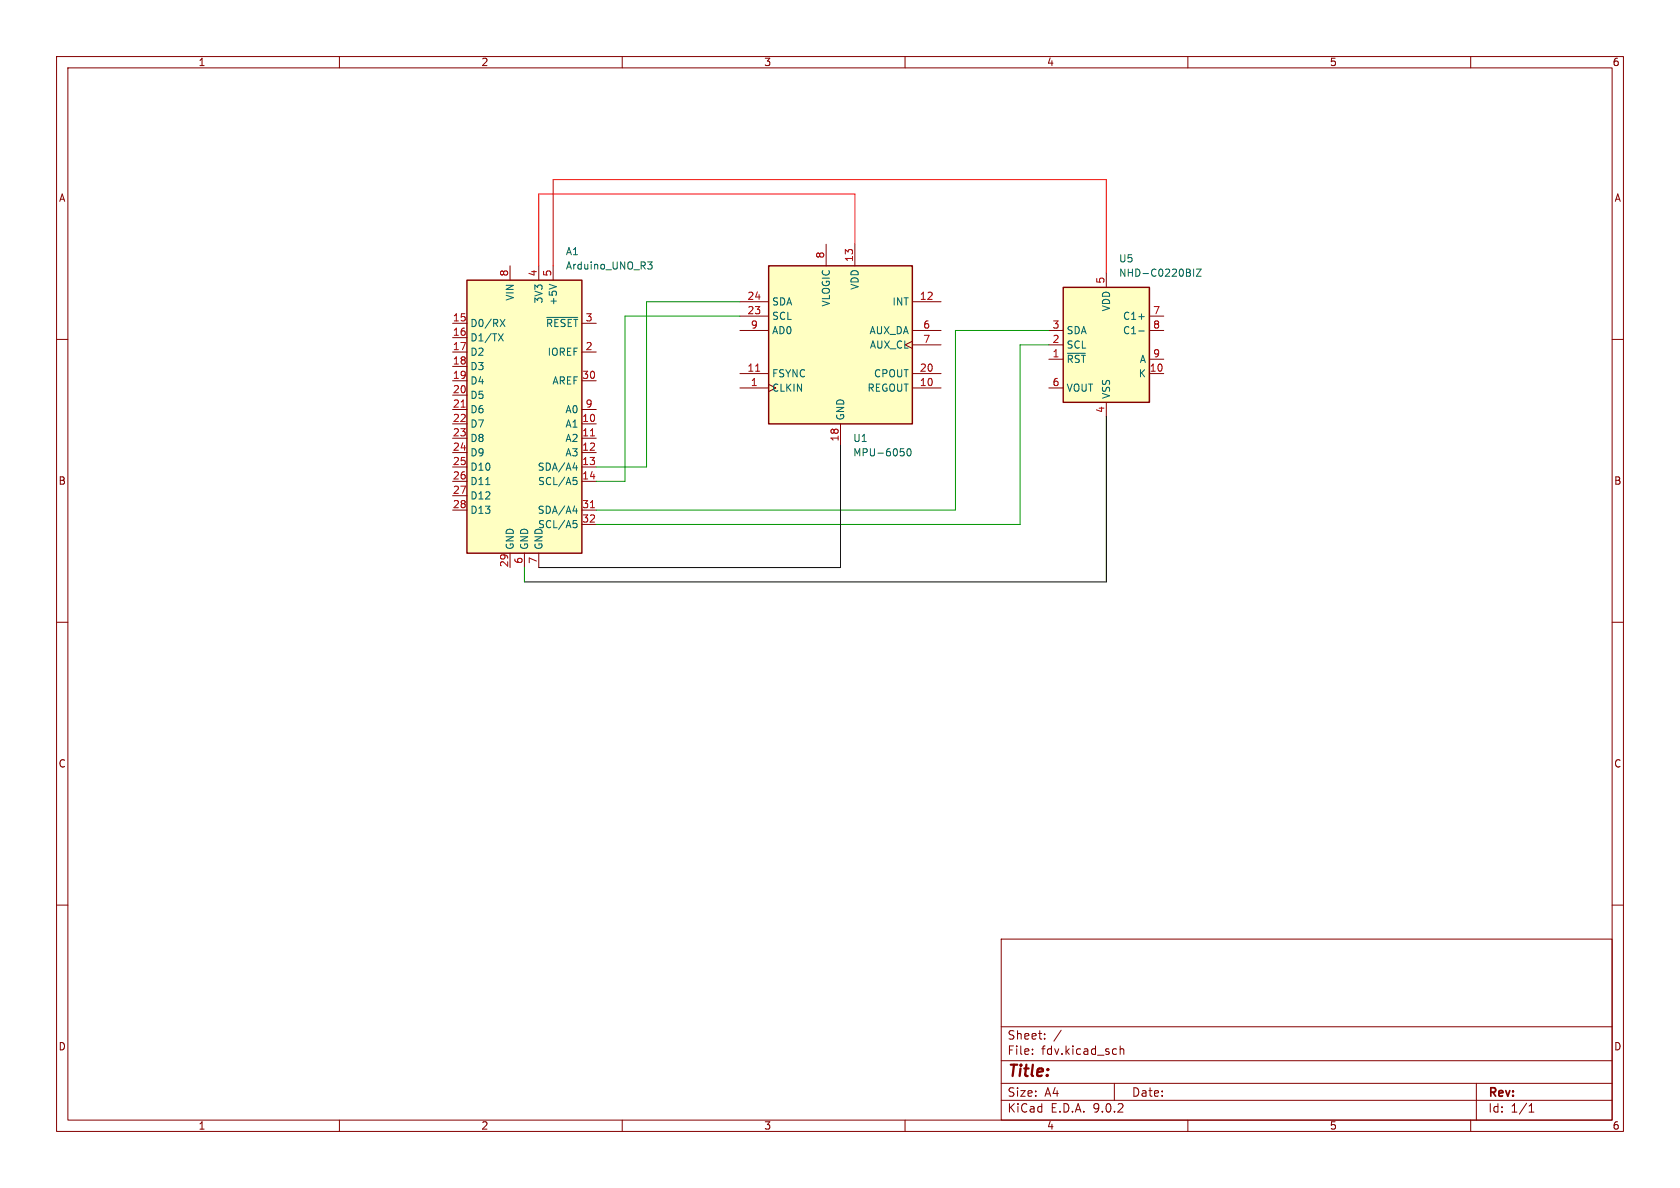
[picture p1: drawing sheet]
(kicad_sch
 (version 20250114)
 (generator "eeschema")
 (generator_version "9.0")
 (paper "A4")
 (lib_symbols
  (symbol "Display_Character:NHD-C0220BIZ" (exclude_from_sim no) (in_bom yes) (on_board yes)
   (property "Reference" "U" (at -6.35 11.43 0) (effects (font (size 1.27 1.27))))
   (property "Value" "NHD-C0220BIZ" (at 8.89 11.43 0) (effects (font (size 1.27 1.27))))
   (property "Footprint" "Display:NHD-C0220BiZ" (at 0 -15.24 0) (effects (font (size 1.27 1.27)) (hide yes)))
   (property "Datasheet" "http://www.newhavendisplay.com/specs/NHD-C0220BiZ-FSW-FBW-3V3M.pdf" (at -7.62 15.24 0) (effects (font (size 1.27 1.27)) (hide yes)))
   (property "Description" "LCD 20x2 Alphanumeric 10pin Blue/White/Green Backlight, i2c, 3.3V VDD" (at 0 0 0) (effects (font (size 1.27 1.27)) (hide yes)))
   (symbol "NHD-C0220BIZ_0_1"
    (rectangle (start -7.62 10.16) (end 7.62 -10.16) (stroke (width 0.254) (type default)) (fill (type background))))
   (symbol "NHD-C0220BIZ_1_1"
    (pin bidirectional line (at -10.16 2.54 0) (length 2.54) (name "SDA" (effects (font (size 1.27 1.27)))) (number "3" (effects (font (size 1.27 1.27)))))
    (pin input line (at -10.16 0 0) (length 2.54) (name "SCL" (effects (font (size 1.27 1.27)))) (number "2" (effects (font (size 1.27 1.27)))))
    (pin input line (at -10.16 -2.54 0) (length 2.54) (name "~{RST}" (effects (font (size 1.27 1.27)))) (number "1" (effects (font (size 1.27 1.27)))))
    (pin passive line (at -10.16 -7.62 0) (length 2.54) (name "VOUT" (effects (font (size 1.27 1.27)))) (number "6" (effects (font (size 1.27 1.27)))))
    (pin power_in line (at 0 12.7 270) (length 2.54) (name "VDD" (effects (font (size 1.27 1.27)))) (number "5" (effects (font (size 1.27 1.27)))))
    (pin power_in line (at 0 -12.7 90) (length 2.54) (name "VSS" (effects (font (size 1.27 1.27)))) (number "4" (effects (font (size 1.27 1.27)))))
    (pin passive line (at 10.16 5.08 180) (length 2.54) (name "C1+" (effects (font (size 1.27 1.27)))) (number "7" (effects (font (size 1.27 1.27)))))
    (pin passive line (at 10.16 2.54 180) (length 2.54) (name "C1-" (effects (font (size 1.27 1.27)))) (number "8" (effects (font (size 1.27 1.27)))))
    (pin passive line (at 10.16 -2.54 180) (length 2.54) (name "A" (effects (font (size 1.27 1.27)))) (number "9" (effects (font (size 1.27 1.27)))))
    (pin passive line (at 10.16 -5.08 180) (length 2.54) (name "K" (effects (font (size 1.27 1.27)))) (number "10" (effects (font (size 1.27 1.27))))))
   (embedded_fonts no))
  (symbol "MCU_Module:Arduino_UNO_R3" (exclude_from_sim no) (in_bom yes) (on_board yes)
   (property "Reference" "A" (at -10.16 23.495 0) (effects (font (size 1.27 1.27)) (justify left bottom)))
   (property "Value" "Arduino_UNO_R3" (at 5.08 -26.67 0) (effects (font (size 1.27 1.27)) (justify left top)))
   (property "Footprint" "Module:Arduino_UNO_R3" (at 0 0 0) (effects (font (size 1.27 1.27)
    (italic yes)) (hide yes)))
   (property "Datasheet" "https://www.arduino.cc/en/Main/arduinoBoardUno" (at 0 0 0) (effects (font (size 1.27 1.27)) (hide yes)))
   (property "Description" "Arduino UNO Microcontroller Module, release 3" (at 0 0 0) (effects (font (size 1.27 1.27)) (hide yes)))
   (symbol "Arduino_UNO_R3_0_1"
    (rectangle (start -10.16 22.86) (end 10.16 -25.4) (stroke (width 0.254) (type default)) (fill (type background))))
   (symbol "Arduino_UNO_R3_1_1"
    (pin bidirectional line (at -12.7 15.24 0) (length 2.54) (name "D0/RX" (effects (font (size 1.27 1.27)))) (number "15" (effects (font (size 1.27 1.27)))))
    (pin bidirectional line (at -12.7 12.7 0) (length 2.54) (name "D1/TX" (effects (font (size 1.27 1.27)))) (number "16" (effects (font (size 1.27 1.27)))))
    (pin bidirectional line (at -12.7 10.16 0) (length 2.54) (name "D2" (effects (font (size 1.27 1.27)))) (number "17" (effects (font (size 1.27 1.27)))))
    (pin bidirectional line (at -12.7 7.62 0) (length 2.54) (name "D3" (effects (font (size 1.27 1.27)))) (number "18" (effects (font (size 1.27 1.27)))))
    (pin bidirectional line (at -12.7 5.08 0) (length 2.54) (name "D4" (effects (font (size 1.27 1.27)))) (number "19" (effects (font (size 1.27 1.27)))))
    (pin bidirectional line (at -12.7 2.54 0) (length 2.54) (name "D5" (effects (font (size 1.27 1.27)))) (number "20" (effects (font (size 1.27 1.27)))))
    (pin bidirectional line (at -12.7 0 0) (length 2.54) (name "D6" (effects (font (size 1.27 1.27)))) (number "21" (effects (font (size 1.27 1.27)))))
    (pin bidirectional line (at -12.7 -2.54 0) (length 2.54) (name "D7" (effects (font (size 1.27 1.27)))) (number "22" (effects (font (size 1.27 1.27)))))
    (pin bidirectional line (at -12.7 -5.08 0) (length 2.54) (name "D8" (effects (font (size 1.27 1.27)))) (number "23" (effects (font (size 1.27 1.27)))))
    (pin bidirectional line (at -12.7 -7.62 0) (length 2.54) (name "D9" (effects (font (size 1.27 1.27)))) (number "24" (effects (font (size 1.27 1.27)))))
    (pin bidirectional line (at -12.7 -10.16 0) (length 2.54) (name "D10" (effects (font (size 1.27 1.27)))) (number "25" (effects (font (size 1.27 1.27)))))
    (pin bidirectional line (at -12.7 -12.7 0) (length 2.54) (name "D11" (effects (font (size 1.27 1.27)))) (number "26" (effects (font (size 1.27 1.27)))))
    (pin bidirectional line (at -12.7 -15.24 0) (length 2.54) (name "D12" (effects (font (size 1.27 1.27)))) (number "27" (effects (font (size 1.27 1.27)))))
    (pin bidirectional line (at -12.7 -17.78 0) (length 2.54) (name "D13" (effects (font (size 1.27 1.27)))) (number "28" (effects (font (size 1.27 1.27)))))
    (pin no_connect line (at -10.16 -20.32 0) (length 2.54) (hide yes) (name "NC" (effects (font (size 1.27 1.27)))) (number "1" (effects (font (size 1.27 1.27)))))
    (pin power_in line (at -2.54 25.4 270) (length 2.54) (name "VIN" (effects (font (size 1.27 1.27)))) (number "8" (effects (font (size 1.27 1.27)))))
    (pin power_in line (at -2.54 -27.94 90) (length 2.54) (name "GND" (effects (font (size 1.27 1.27)))) (number "29" (effects (font (size 1.27 1.27)))))
    (pin power_in line (at 0 -27.94 90) (length 2.54) (name "GND" (effects (font (size 1.27 1.27)))) (number "6" (effects (font (size 1.27 1.27)))))
    (pin power_out line (at 2.54 25.4 270) (length 2.54) (name "3V3" (effects (font (size 1.27 1.27)))) (number "4" (effects (font (size 1.27 1.27)))))
    (pin power_in line (at 2.54 -27.94 90) (length 2.54) (name "GND" (effects (font (size 1.27 1.27)))) (number "7" (effects (font (size 1.27 1.27)))))
    (pin power_out line (at 5.08 25.4 270) (length 2.54) (name "+5V" (effects (font (size 1.27 1.27)))) (number "5" (effects (font (size 1.27 1.27)))))
    (pin input line (at 12.7 15.24 180) (length 2.54) (name "~{RESET}" (effects (font (size 1.27 1.27)))) (number "3" (effects (font (size 1.27 1.27)))))
    (pin output line (at 12.7 10.16 180) (length 2.54) (name "IOREF" (effects (font (size 1.27 1.27)))) (number "2" (effects (font (size 1.27 1.27)))))
    (pin input line (at 12.7 5.08 180) (length 2.54) (name "AREF" (effects (font (size 1.27 1.27)))) (number "30" (effects (font (size 1.27 1.27)))))
    (pin bidirectional line (at 12.7 0 180) (length 2.54) (name "A0" (effects (font (size 1.27 1.27)))) (number "9" (effects (font (size 1.27 1.27)))))
    (pin bidirectional line (at 12.7 -2.54 180) (length 2.54) (name "A1" (effects (font (size 1.27 1.27)))) (number "10" (effects (font (size 1.27 1.27)))))
    (pin bidirectional line (at 12.7 -5.08 180) (length 2.54) (name "A2" (effects (font (size 1.27 1.27)))) (number "11" (effects (font (size 1.27 1.27)))))
    (pin bidirectional line (at 12.7 -7.62 180) (length 2.54) (name "A3" (effects (font (size 1.27 1.27)))) (number "12" (effects (font (size 1.27 1.27)))))
    (pin bidirectional line (at 12.7 -10.16 180) (length 2.54) (name "SDA/A4" (effects (font (size 1.27 1.27)))) (number "13" (effects (font (size 1.27 1.27)))))
    (pin bidirectional line (at 12.7 -12.7 180) (length 2.54) (name "SCL/A5" (effects (font (size 1.27 1.27)))) (number "14" (effects (font (size 1.27 1.27)))))
    (pin bidirectional line (at 12.7 -17.78 180) (length 2.54) (name "SDA/A4" (effects (font (size 1.27 1.27)))) (number "31" (effects (font (size 1.27 1.27)))))
    (pin bidirectional line (at 12.7 -20.32 180) (length 2.54) (name "SCL/A5" (effects (font (size 1.27 1.27)))) (number "32" (effects (font (size 1.27 1.27))))))
   (embedded_fonts no))
  (symbol "Sensor_Motion:MPU-6050" (exclude_from_sim no) (in_bom yes) (on_board yes)
   (property "Reference" "U" (at -11.43 13.97 0) (effects (font (size 1.27 1.27))))
   (property "Value" "MPU-6050" (at 7.62 -15.24 0) (effects (font (size 1.27 1.27))))
   (property "Footprint" "Sensor_Motion:InvenSense_QFN-24_4x4mm_P0.5mm" (at 0 -20.32 0) (effects (font (size 1.27 1.27)) (hide yes)))
   (property "Datasheet" "https://invensense.tdk.com/wp-content/uploads/2015/02/MPU-6000-Datasheet1.pdf" (at 0 -3.81 0) (effects (font (size 1.27 1.27)) (hide yes)))
   (property "Description" "InvenSense 6-Axis Motion Sensor, Gyroscope, Accelerometer, I2C" (at 0 0 0) (effects (font (size 1.27 1.27)) (hide yes)))
   (symbol "MPU-6050_0_0"
    (text "" (at 12.7 -2.54 0) (effects (font (size 1.27 1.27)))))
   (symbol "MPU-6050_0_1"
    (rectangle (start -12.7 13.97) (end 12.7 -13.97) (stroke (width 0.254) (type default)) (fill (type background))))
   (symbol "MPU-6050_1_1"
    (pin bidirectional line (at -17.78 7.62 0) (length 5.08) (name "SDA" (effects (font (size 1.27 1.27)))) (number "24" (effects (font (size 1.27 1.27)))))
    (pin input line (at -17.78 5.08 0) (length 5.08) (name "SCL" (effects (font (size 1.27 1.27)))) (number "23" (effects (font (size 1.27 1.27)))))
    (pin input line (at -17.78 2.54 0) (length 5.08) (name "AD0" (effects (font (size 1.27 1.27)))) (number "9" (effects (font (size 1.27 1.27)))))
    (pin input line (at -17.78 -5.08 0) (length 5.08) (name "FSYNC" (effects (font (size 1.27 1.27)))) (number "11" (effects (font (size 1.27 1.27)))))
    (pin input clock (at -17.78 -7.62 0) (length 5.08) (name "CLKIN" (effects (font (size 1.27 1.27)))) (number "1" (effects (font (size 1.27 1.27)))))
    (pin no_connect line (at -12.7 12.7 0) (length 2.54) (hide yes) (name "NC" (effects (font (size 1.27 1.27)))) (number "2" (effects (font (size 1.27 1.27)))))
    (pin no_connect line (at -12.7 10.16 0) (length 2.54) (hide yes) (name "NC" (effects (font (size 1.27 1.27)))) (number "3" (effects (font (size 1.27 1.27)))))
    (pin no_connect line (at -12.7 0 0) (length 2.54) (hide yes) (name "NC" (effects (font (size 1.27 1.27)))) (number "4" (effects (font (size 1.27 1.27)))))
    (pin no_connect line (at -12.7 -2.54 0) (length 2.54) (hide yes) (name "NC" (effects (font (size 1.27 1.27)))) (number "5" (effects (font (size 1.27 1.27)))))
    (pin no_connect line (at -12.7 -10.16 0) (length 2.54) (hide yes) (name "NC" (effects (font (size 1.27 1.27)))) (number "14" (effects (font (size 1.27 1.27)))))
    (pin power_in line (at -2.54 17.78 270) (length 3.81) (name "VLOGIC" (effects (font (size 1.27 1.27)))) (number "8" (effects (font (size 1.27 1.27)))))
    (pin power_in line (at 0 -17.78 90) (length 3.81) (name "GND" (effects (font (size 1.27 1.27)))) (number "18" (effects (font (size 1.27 1.27)))))
    (pin power_in line (at 2.54 17.78 270) (length 3.81) (name "VDD" (effects (font (size 1.27 1.27)))) (number "13" (effects (font (size 1.27 1.27)))))
    (pin no_connect line (at 12.7 12.7 180) (length 2.54) (hide yes) (name "NC" (effects (font (size 1.27 1.27)))) (number "15" (effects (font (size 1.27 1.27)))))
    (pin no_connect line (at 12.7 10.16 180) (length 2.54) (hide yes) (name "NC" (effects (font (size 1.27 1.27)))) (number "16" (effects (font (size 1.27 1.27)))))
    (pin no_connect line (at 12.7 5.08 180) (length 2.54) (hide yes) (name "NC" (effects (font (size 1.27 1.27)))) (number "17" (effects (font (size 1.27 1.27)))))
    (pin no_connect line (at 12.7 -2.54 180) (length 2.54) (hide yes) (name "RESV" (effects (font (size 1.27 1.27)))) (number "21" (effects (font (size 1.27 1.27)))))
    (pin no_connect line (at 12.7 -10.16 180) (length 2.54) (hide yes) (name "RESV" (effects (font (size 1.27 1.27)))) (number "19" (effects (font (size 1.27 1.27)))))
    (pin no_connect line (at 12.7 -12.7 180) (length 2.54) (hide yes) (name "RESV" (effects (font (size 1.27 1.27)))) (number "22" (effects (font (size 1.27 1.27)))))
    (pin output line (at 17.78 7.62 180) (length 5.08) (name "INT" (effects (font (size 1.27 1.27)))) (number "12" (effects (font (size 1.27 1.27)))))
    (pin bidirectional line (at 17.78 2.54 180) (length 5.08) (name "AUX_DA" (effects (font (size 1.27 1.27)))) (number "6" (effects (font (size 1.27 1.27)))))
    (pin output clock (at 17.78 0 180) (length 5.08) (name "AUX_CL" (effects (font (size 1.27 1.27)))) (number "7" (effects (font (size 1.27 1.27)))))
    (pin passive line (at 17.78 -5.08 180) (length 5.08) (name "CPOUT" (effects (font (size 1.27 1.27)))) (number "20" (effects (font (size 1.27 1.27)))))
    (pin passive line (at 17.78 -7.62 180) (length 5.08) (name "REGOUT" (effects (font (size 1.27 1.27)))) (number "10" (effects (font (size 1.27 1.27))))))
   (embedded_fonts no)))
 (wire
  (pts (xy 130.81 55.88) (xy 110.49 55.88))
  (stroke (width 0) (type default)))
 (wire
  (pts (xy 97.79 31.75) (xy 195.58 31.75))
  (stroke (width 0) (type default) (color 255 13 0 1)))
 (wire
  (pts (xy 195.58 102.87) (xy 195.58 73.66))
  (stroke (width 0) (type default) (color 0 0 0 1)))
 (wire
  (pts (xy 110.49 55.88) (xy 110.49 85.09))
  (stroke (width 0) (type default)))
 (wire
  (pts (xy 110.49 85.09) (xy 105.41 85.09))
  (stroke (width 0) (type default)))
 (wire
  (pts (xy 97.79 46.99) (xy 97.79 31.75))
  (stroke (width 0) (type default) (color 255 13 0 1)))
 (wire
  (pts (xy 168.91 58.42) (xy 168.91 90.17))
  (stroke (width 0) (type default)))
 (wire
  (pts (xy 168.91 90.17) (xy 105.41 90.17))
  (stroke (width 0) (type default)))
 (wire
  (pts (xy 195.58 31.75) (xy 195.58 48.26))
  (stroke (width 0) (type default) (color 255 13 0 1)))
 (wire
  (pts (xy 95.25 100.33) (xy 148.59 100.33))
  (stroke (width 0) (type default) (color 0 0 0 1)))
 (wire
  (pts (xy 185.42 58.42) (xy 168.91 58.42))
  (stroke (width 0) (type default)))
 (wire
  (pts (xy 114.3 82.55) (xy 114.3 53.34))
  (stroke (width 0) (type default)))
 (wire
  (pts (xy 151.13 34.29) (xy 95.25 34.29))
  (stroke (width 0) (type default) (color 255 0 6 1)))
 (wire
  (pts (xy 105.41 92.71) (xy 180.34 92.71))
  (stroke (width 0) (type default)))
 (wire
  (pts (xy 180.34 60.96) (xy 185.42 60.96))
  (stroke (width 0) (type default)))
 (wire
  (pts (xy 92.71 102.87) (xy 92.71 100.33))
  (stroke (width 0) (type default)))
 (wire
  (pts (xy 151.13 43.18) (xy 151.13 34.29))
  (stroke (width 0) (type default) (color 255 11 0 1)))
 (wire
  (pts (xy 148.59 100.33) (xy 148.59 78.74))
  (stroke (width 0) (type default) (color 0 0 0 1)))
 (wire
  (pts (xy 114.3 53.34) (xy 130.81 53.34))
  (stroke (width 0) (type default)))
 (wire
  (pts (xy 105.41 82.55) (xy 114.3 82.55))
  (stroke (width 0) (type default)))
 (wire
  (pts (xy 95.25 34.29) (xy 95.25 46.99))
  (stroke (width 0) (type default) (color 255 11 0 1)))
 (wire
  (pts (xy 180.34 92.71) (xy 180.34 60.96))
  (stroke (width 0) (type default)))
 (wire
  (pts (xy 92.71 102.87) (xy 195.58 102.87))
  (stroke (width 0) (type default) (color 0 0 0 1)))
 (symbol
  (lib_id "MCU_Module:Arduino_UNO_R3")
  (at 92.71 72.39 0)
  (unit 1)
  (exclude_from_sim no)
  (in_bom yes)
  (on_board yes)
  (dnp no)
  (fields_autoplaced yes)
  (property "Reference" "A1" (at 99.9333 44.45 0) (effects (font (size 1.27 1.27)) (justify left)))
  (property "Value" "Arduino_UNO_R3" (at 99.9333 46.99 0) (effects (font (size 1.27 1.27)) (justify left)))
  (property "Footprint" "Module:Arduino_UNO_R3" (at 92.71 72.39 0) (effects (font (size 1.27 1.27)
    (italic yes)) (hide yes)))
  (property "Datasheet" "https://www.arduino.cc/en/Main/arduinoBoardUno" (at 92.71 72.39 0) (effects (font (size 1.27 1.27)) (hide yes)))
  (property "Description" "Arduino UNO Microcontroller Module, release 3" (at 92.71 72.39 0) (effects (font (size 1.27 1.27)) (hide yes)))
  (pin "23")
  (pin "3")
  (pin "8")
  (pin "11")
  (pin "15")
  (pin "27")
  (pin "16")
  (pin "5")
  (pin "32")
  (pin "18")
  (pin "29")
  (pin "9")
  (pin "19")
  (pin "30")
  (pin "17")
  (pin "7")
  (pin "31")
  (pin "12")
  (pin "4")
  (pin "2")
  (pin "13")
  (pin "26")
  (pin "28")
  (pin "22")
  (pin "1")
  (pin "21")
  (pin "14")
  (pin "20")
  (pin "25")
  (pin "10")
  (pin "24")
  (pin "6"))
 (symbol
  (lib_id "Display_Character:NHD-C0220BIZ")
  (at 195.58 60.96 0)
  (unit 1)
  (exclude_from_sim no)
  (in_bom yes)
  (on_board yes)
  (dnp no)
  (fields_autoplaced yes)
  (property "Reference" "U5" (at 197.7233 45.72 0) (effects (font (size 1.27 1.27)) (justify left)))
  (property "Value" "NHD-C0220BIZ" (at 197.7233 48.26 0) (effects (font (size 1.27 1.27)) (justify left)))
  (property "Footprint" "Display:NHD-C0220BiZ" (at 195.58 76.2 0) (effects (font (size 1.27 1.27)) (hide yes)))
  (property "Datasheet" "http://www.newhavendisplay.com/specs/NHD-C0220BiZ-FSW-FBW-3V3M.pdf" (at 187.96 45.72 0) (effects (font (size 1.27 1.27)) (hide yes)))
  (property "Description" "LCD 20x2 Alphanumeric 10pin Blue/White/Green Backlight, i2c, 3.3V VDD" (at 195.58 60.96 0) (effects (font (size 1.27 1.27)) (hide yes)))
  (pin "3")
  (pin "2")
  (pin "8")
  (pin "5")
  (pin "1")
  (pin "4")
  (pin "7")
  (pin "10")
  (pin "9")
  (pin "6"))
 (symbol
  (lib_id "Sensor_Motion:MPU-6050")
  (at 148.59 60.96 0)
  (unit 1)
  (exclude_from_sim no)
  (in_bom yes)
  (on_board yes)
  (dnp no)
  (fields_autoplaced yes)
  (property "Reference" "U1" (at 150.7333 77.47 0) (effects (font (size 1.27 1.27)) (justify left)))
  (property "Value" "MPU-6050" (at 150.7333 80.01 0) (effects (font (size 1.27 1.27)) (justify left)))
  (property "Footprint" "Sensor_Motion:InvenSense_QFN-24_4x4mm_P0.5mm" (at 148.59 81.28 0) (effects (font (size 1.27 1.27)) (hide yes)))
  (property "Datasheet" "https://invensense.tdk.com/wp-content/uploads/2015/02/MPU-6000-Datasheet1.pdf" (at 148.59 64.77 0) (effects (font (size 1.27 1.27)) (hide yes)))
  (property "Description" "InvenSense 6-Axis Motion Sensor, Gyroscope, Accelerometer, I2C" (at 148.59 60.96 0) (effects (font (size 1.27 1.27)) (hide yes)))
  (pin "13")
  (pin "22")
  (pin "1")
  (pin "7")
  (pin "14")
  (pin "16")
  (pin "19")
  (pin "11")
  (pin "9")
  (pin "4")
  (pin "21")
  (pin "18")
  (pin "3")
  (pin "17")
  (pin "5")
  (pin "6")
  (pin "10")
  (pin "2")
  (pin "15")
  (pin "24")
  (pin "8")
  (pin "20")
  (pin "23")
  (pin "12"))
 (sheet_instances
  (path ""
   (page "1")))
 (embedded_fonts no))
